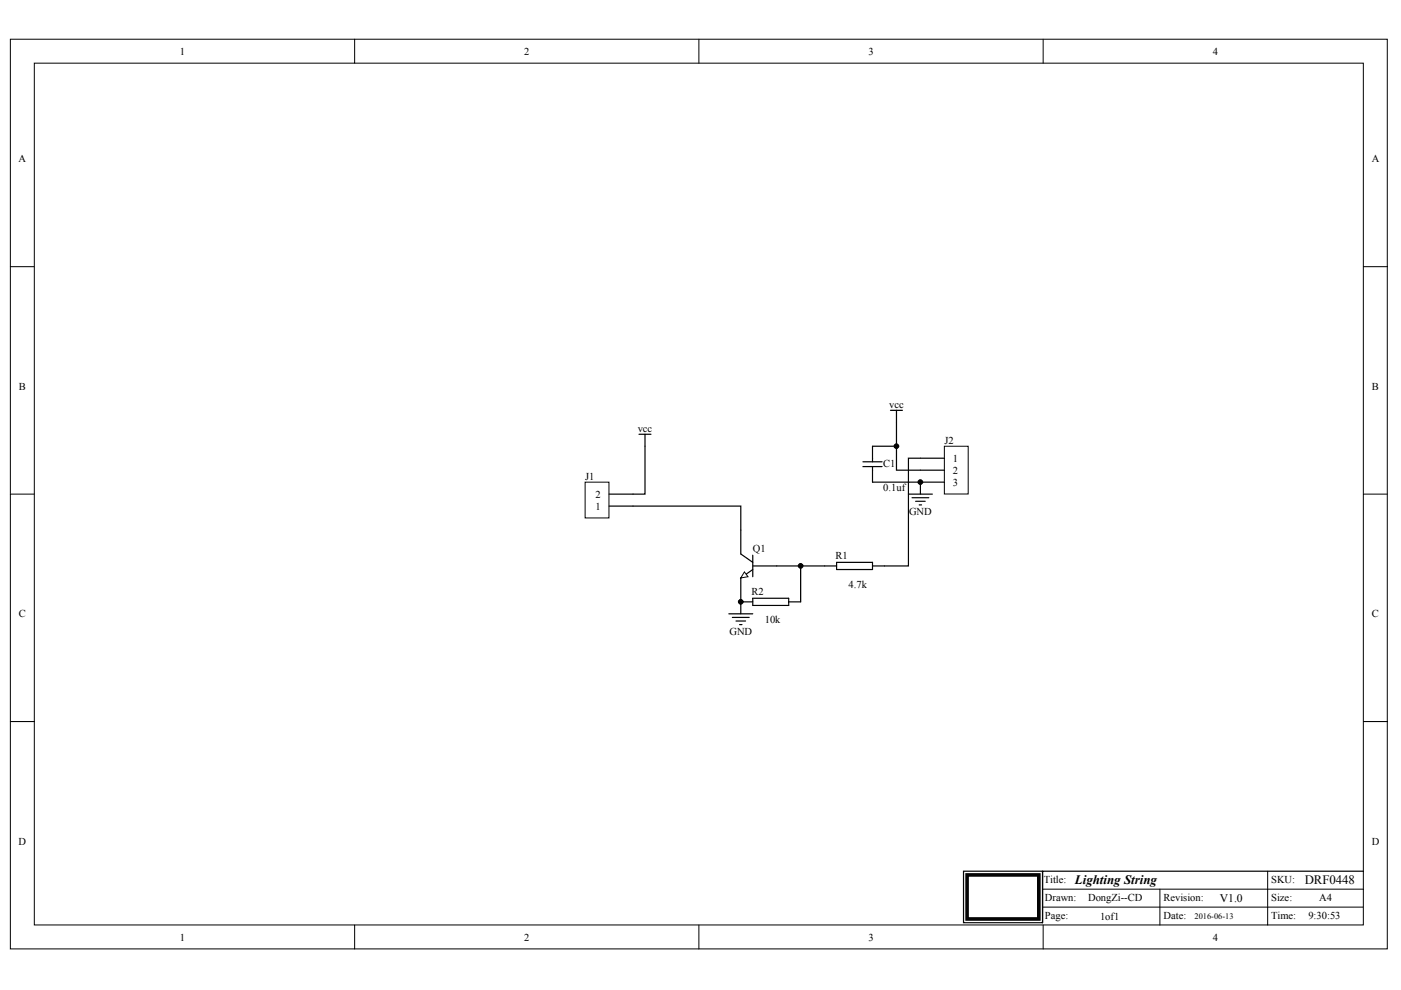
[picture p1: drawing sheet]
<svg xmlns="http://www.w3.org/2000/svg" width="297mm" height="210mm" viewBox="0 0 297 210" stroke-linecap="round" stroke-linejoin="round" font-family="sans-serif">
<g fill="#fff" stroke="#000" stroke-width=".21">
<path d="M2.2 8.3h291.9v192.9h-291.9z"/>
<path d="M7.3 13.4h281.8v182.7h-281.8z"/>
</g>
<g fill="none" stroke="#000" stroke-width=".21">
<path d="M75.2 8.3v5.1M148.2 8.3v5.1M221.2 8.3v5.1M2.2 56.5h5.1M289.1 56.5h5.1M2.2 104.8h5.1M289.1 104.8h5.1M2.2 153h5.1M289.1 153h5.1M75.2 196.1v5.1M148.2 196.1v5.1M221 188.5h68.1"/>
<path d="M221 192.3h68.1M221.2 196.1v5.1M245.9 188.5v7.6M268.8 184.7v11.4"/>
</g>
<path d="M204.3 184.7h16.7v10.9h-16.7zM289.1 184.7h-68.1v10.9" fill="none" stroke="#000" stroke-width=".25"/>
<path d="M205 185.5h15.3v9.3h-15.3z" fill="none" stroke="#000" stroke-width=".76"/>
<path d="M124.1 102.2h5v7.6h-5z" fill="#fff" stroke="#000" stroke-width=".21"/>
<path d="M129.1 107.3h5.1M129.1 104.8h5.1" fill="none" stroke="#000" stroke-width=".25"/>
<path d="M200.2 94.6h5.1v10.1h-5.1z" fill="#fff" stroke="#000" stroke-width=".21"/>
<g fill="none" stroke="#000" stroke-width=".25">
<path d="M195.1 97.2h5.1M195.1 99.7h5.1M157.1 112.4v5.1l2.5 1.7M159.6 117.7v4.6M159.6 120h5.1M174.8 120h2.6M177.4 119.2h7.6v1.6h-7.6zM185 120h2.5M195.1 102.2h5.1M154.5 130.1h5.1M155.3 130.9h3.5M156 131.7h2.1"/>
<path d="M156.8 132.4h.5M157.1 127.6h2.5M159.6 120.8l-2.5 1.7v7.6M159.6 126.8h7.6v1.6h-7.6zM167.2 127.6h2.6"/>
</g>
<path d="M157.8 121.3l.8 1-1.5 .2z" fill="#fff" stroke="#000" stroke-width=".21"/>
<g fill="none" stroke="#000" stroke-width=".25">
<path d="M135.5 92.1h2.5M136.8 92.1v12.7h-2.6M183 97.9h4M183 98.9h4M185 98.9v3.3h10.1v2.6M188.8 87h2.5M190.1 87v12.7h5M190.1 94.6h-5.1v3.3M195.1 97.2h-2.5v22.8h-5.1M134.2 107.3h22.9v5.1M164.7 120h10.1M169.8 120v7.6"/>
<path d="M192.6 104.8h5.1M193.4 105.5h3.5M194.1 106.3h2.1M194.9 107h.5"/>
</g>
<g fill="#000" stroke="#000" stroke-width=".21">
<circle cx="190.1" cy="94.6" r=".5"/>
<circle cx="169.7" cy="120" r=".5"/>
<circle cx="195.1" cy="102.2" r=".5"/>
<circle cx="157.1" cy="127.6" r=".5"/>
</g>
<g font-size="2.7">
<text x="227.9" y="187.4">Lighting String</text>
<text x="276.6" y="187.4">DRF0448</text>
</g>
<text font-size="2.5" x="258.6" y="191.2">V1.0</text>
<g font-size="2.2">
<text x="38.1" y="11.6">1</text>
<text x="111.1" y="11.6">2</text>
<text x="184.1" y="11.6">3</text>
<text x="257.1" y="11.6">4</text>
<text x="3.9" y="34.4">A</text>
<text x="290.8" y="34.4">A</text>
<text x="4" y="82.6">B</text>
<text x="290.9" y="82.6">B</text>
<text x="188.5" y="86.5">vcc</text>
<text x="135.2" y="91.6">vcc</text>
<text x="200.2" y="94.1">J2</text>
<text x="124.1" y="101.7">J1</text>
<text x="187.3" y="98.9">C1</text>
<text x="202" y="97.9">1</text>
<text x="202" y="100.5">2</text>
<text x="126.2" y="105.5">2</text>
<text x="187.3" y="104">0.1uf</text>
<text x="202" y="103">3</text>
<text x="126.2" y="108.1">1</text>
<text x="192.7" y="109.3">GND</text>
<text x="159.6" y="117">Q1</text>
<text x="177.1" y="118.5">R1</text>
<text x="179.9" y="124.6">4.7k</text>
<text x="4" y="130.9">C</text>
<text x="159.3" y="126.1">R2</text>
<text x="290.9" y="130.9">C</text>
<text x="154.7" y="134.7">GND</text>
<text x="162.1" y="132.2">10k</text>
<text x="3.9" y="179.1">D</text>
<text x="290.8" y="179.1">D</text>
<text x="221.3" y="187.3">Title:</text>
<text x="221.5" y="191.1">Drawn:</text>
<text x="230.7" y="191.1">DongZi--CD</text>
<text x="246.7" y="191.1">Revision:</text>
<text x="269.5" y="191.1">Size:</text>
<text x="269.5" y="187.3">SKU:</text>
<text x="279.7" y="191.1">A4</text>
<text x="221.5" y="194.9">Page:</text>
<text x="233.2" y="195.1">1of1</text>
<text x="246.7" y="194.9">Date:</text>
<text x="269.5" y="194.9">Time:</text>
<text x="277.4" y="194.9">9:30:53</text>
<text x="38.1" y="199.4">1</text>
<text x="111.1" y="199.4">2</text>
<text x="184.1" y="199.4">3</text>
<text x="257.1" y="199.4">4</text>
</g>
<text font-size="1.8" x="253.3" y="195">2016-06-13</text>
</svg>
